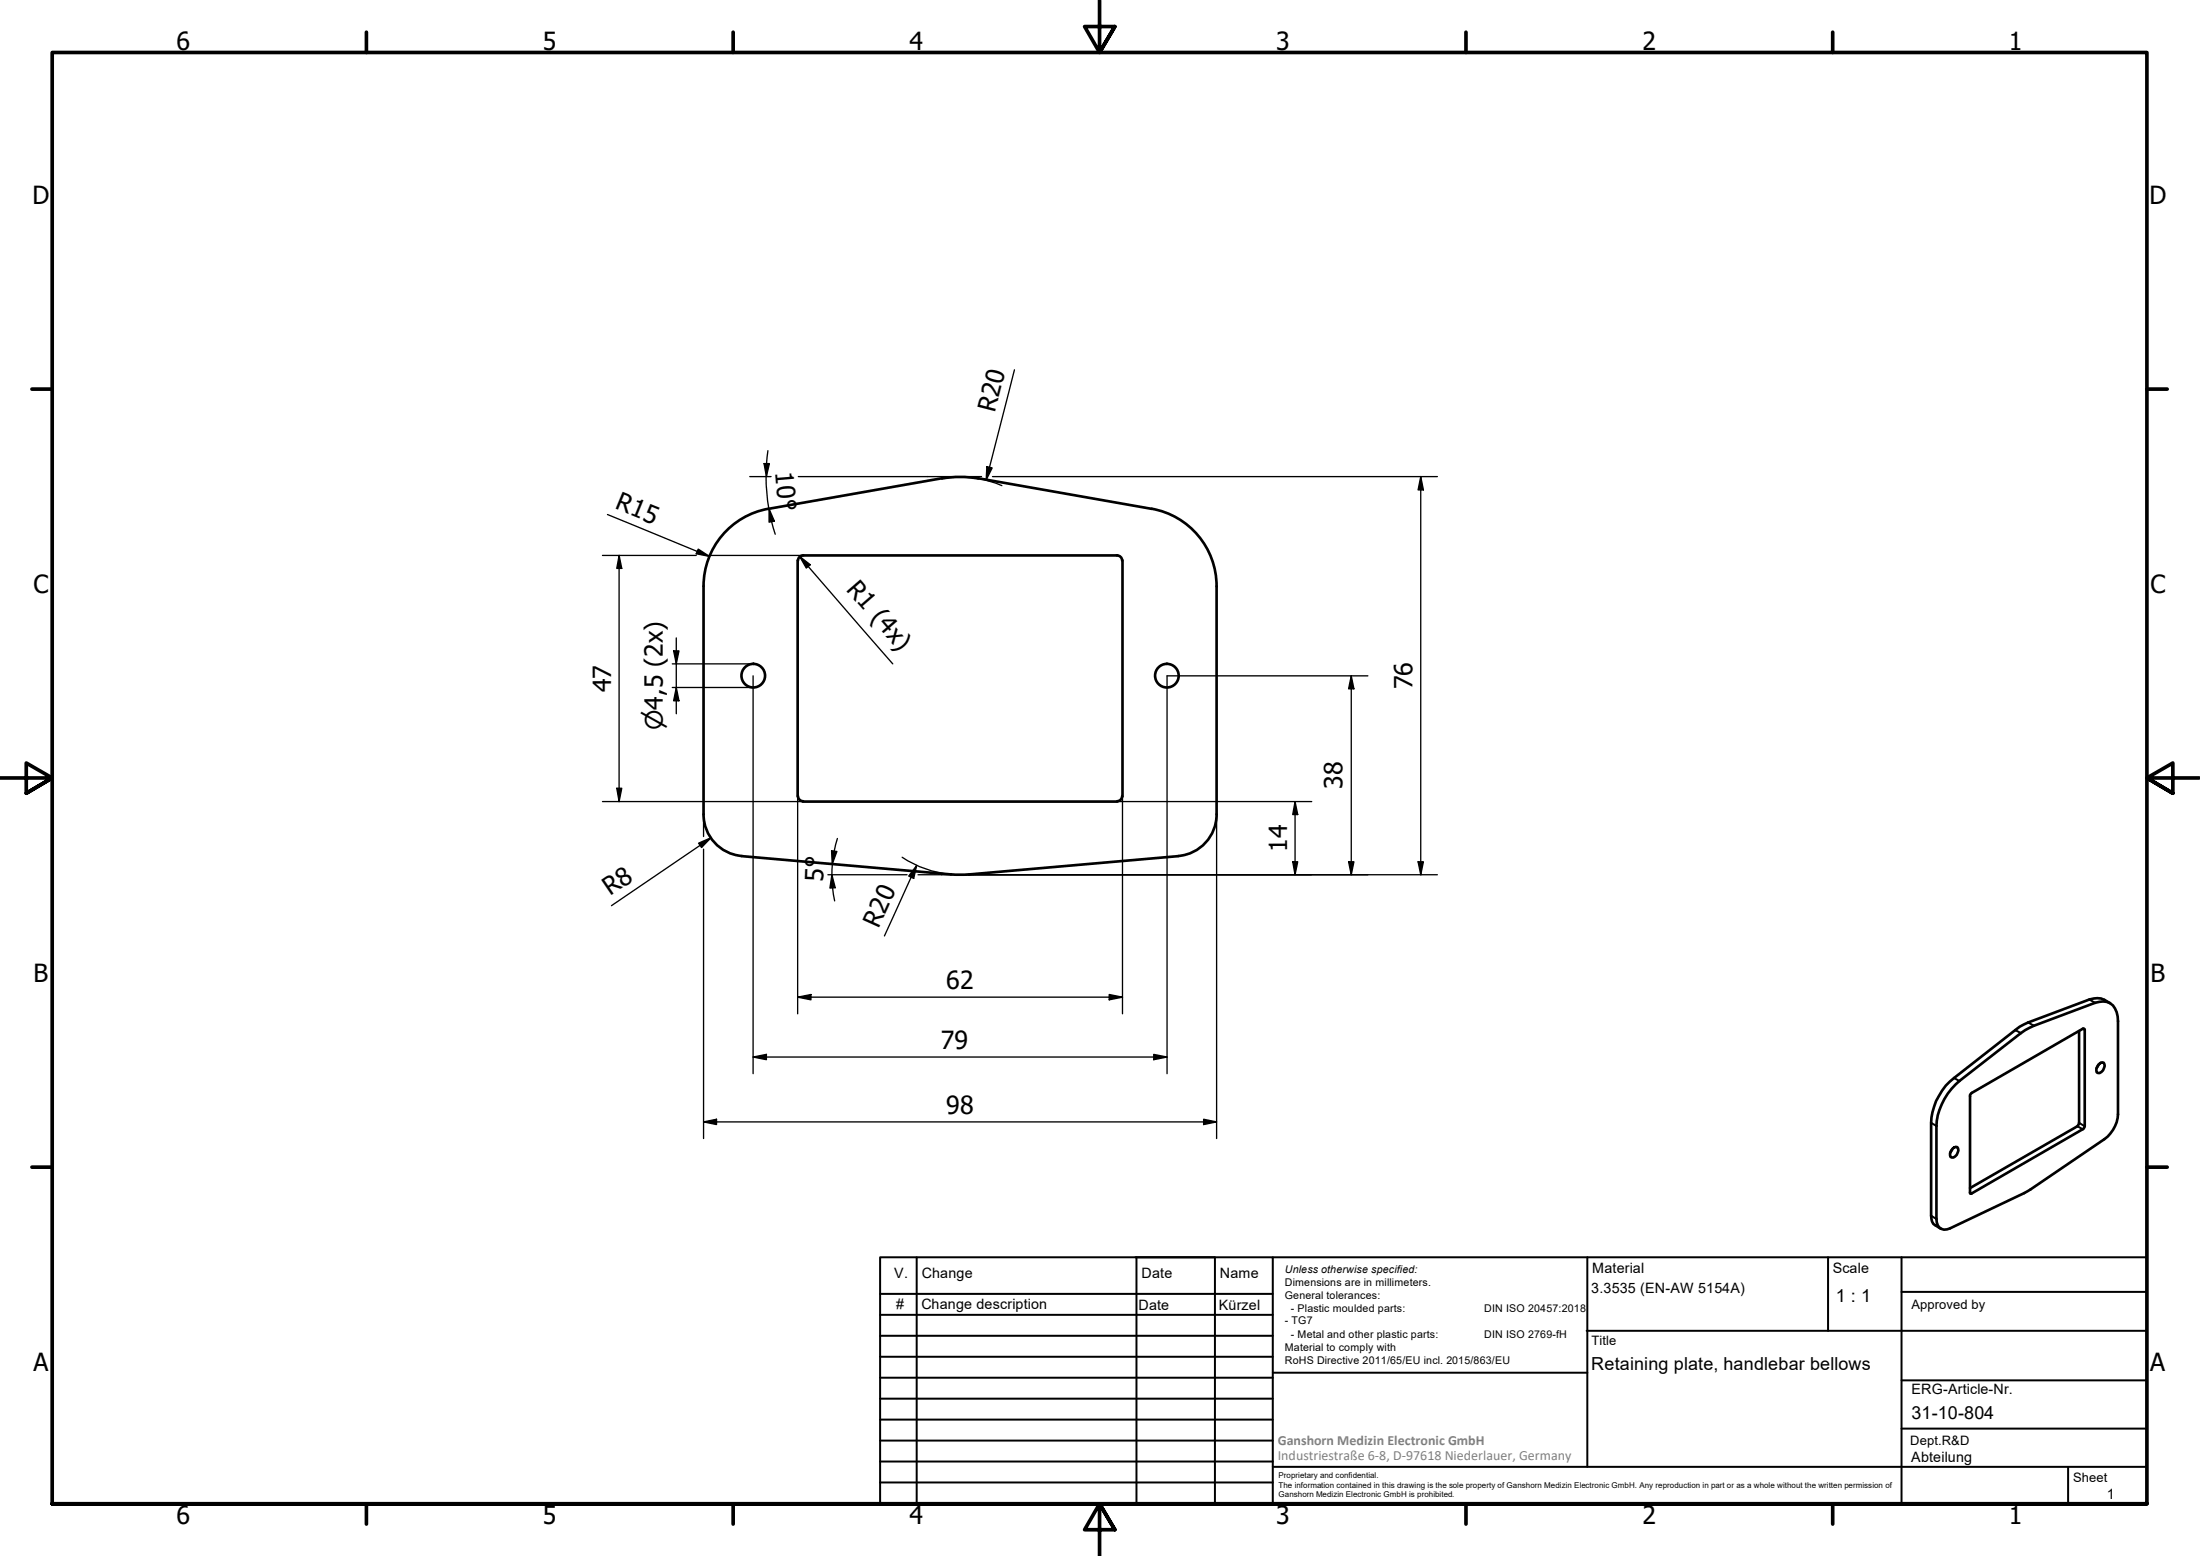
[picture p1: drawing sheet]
<svg xmlns="http://www.w3.org/2000/svg" width="420mm" height="297mm" viewBox="0 0 420 297" stroke-linecap="round" stroke-linejoin="round" font-family="sans-serif">
<!-- layer: Visible (ISO) -->
<g fill="none" stroke="#000" stroke-width=".51">
<path d="M146.8 97.1a15 15 0 0 0-12.4 14.8v43.5M179.9 91.3a20 20 0 0 1 6.9 0M179.9 91.3l-33.2 5.8M186.8 91.3l33.2 5.8M219.9 97.1a15 15 0 0 1 12.4 14.8v43.5M152.3 107v45M153.4 106h60M153.4 106a.98 .98 0 0 0-1 1M213.3 106a.98 .98 0 0 1 1 1M214.4 107v45M134.4 155.5a8 8 0 0 0 7.2 7.9M152.4 152a.98 .98 0 0 0 1 1"/>
<path d="M153.4 153h60M214.3 152a.98 .98 0 0 1-1 1M232.3 155.5a8 8 0 0 1-7.2 7.9M141.7 163.4l41.7 3.6 41.6-3.6M397.1 196.8v17.6l-.4 .6-20.5 11.8M403 191.5a3.7 3.7 0 0 0-4-.7l-11.7 4.4-1.6 .8-12.5 9.8a11.8 11.8 0 0 0-4.4 8.6v17.7a1.86 1.86 0 0 0 .8 1.8l1 .7M372.9 219.3l.6-.4 .3 .1a1.39 1.39 0 0 1-1.1 2 .85 .85 0 0 1-.1-1.3zM372.9 219.4l-.4 .6M373.4 207.1l13.4-10.5 1.6-.8 11.7-4.4a2.95 2.95 0 0 1 4.3 2.6l.1 18.7a6.3 6.3 0 0 1-2.6 4.8l-14.7 9.9-14.8 7.1a1.72 1.72 0 0 1-1.9 0 1.72 1.72 0 0 1-.7-1.8v-17.8a12.1 12.1 0 0 1 3.6-7.8zM376.4 208.8l21.4-12.4 .2-.1 .1 .2v18.5l-.1 .4-21.6 12.5-.2-.1v-18.8zM400.8 203.2l.6-.4 .4 .1a1.39 1.39 0 0 1-1.1 1.9 .85 .85 0 0 1-.1-1.2zM400.8 203.2l-.4 .7"/>
<circle cx="143.9" cy="129" r="2.25"/>
<circle cx="222.9" cy="129" r="2.25"/>
</g>
<!-- layer: Visible Narrow (ISO) -->
<path d="M384.9 196.6l1.1 .6M387.3 195.2l1.1 .6M397.8 196.4l.3 .2M399 190.8l1.1 .6M368.8 214.4l1 .5M373.2 205.8l1 .6M396.7 215l1.1 .6M397.1 214.4l1 .6M368.8 232.1l1 .6M376.2 227.6l.4 .2" fill="none" stroke="#000" stroke-width=".38"/>
<!-- layer: Border (ISO) -->
<g fill="none" stroke="#000" stroke-width=".7">
<path d="M70 6.1v3.9M140 6.1v3.9M210 0v10l-2.9-4.9h5.8l-2.9 4.9 2.9-4.9M280 6.1v3.9M350 6.1v3.9M6.1 74.3h3.9M410 74.3h3.9M0 148.5h10l-5-2.8v5.7l5-2.9-5 2.9M420 148.5h-10l5-2.8v5.7l-5-2.9 5 2.9M6.1 222.8h3.9M410 222.8h3.9M10 287.1v-277.1h400v277.1h-400h400"/>
<path d="M70 287.1v3.8M140 287.1v3.8M212.9 292l-2.9-4.9 2.9 4.9h-5.8l2.9-4.9v9.9M280 287.1v3.8M350 287.1v3.8"/>
</g>
<!-- layer: TitleBlock -->
<g fill="none" stroke="#000" stroke-width=".38">
<path d="M168.1 251h75M168.1 247h75M168.1 255h75M168.1 259h75M175.1 240v47M216.9 240h15M217 240v47M232 240v47M243.1 240.1v46.9h-75v-47h241.9v47.1h-167M303 254h107M303.1 240v40M349.1 240v14"/>
<path d="M363.2 240v47.1M363.2 246.6h46.8M168.1 271h75M168.1 263h75M168.1 267h75M168.1 275h75M168.1 279h75M243.1 262.1h60M363.2 272.7h46.8M363.2 263.5h46.8M168.1 283h75M216.9 287h15"/>
<path d="M243.1 280h166.9M395 280.1v7"/>
</g>
<!-- layer: Sketch Geometry (ISO) -->
<path d="M177.2 91h6.2M179.8 167h3.6" fill="none" stroke="#000" stroke-width=".25"/>
<!-- layer: Dimension (ISO) -->
<g fill="none" stroke="#000" stroke-width=".25">
<path d="M193.7 70.6l-5.4 21M116 98.2l19.5 8M143.2 91h4.1M145.9 88.5h1l-.5 2.5zM146.3 91l.1 3.1 .4 3M146.4 88.5v2.5M146.7 86l-.3 2.5M146.9 97.1l1 2.4-1 .2zM146.9 97.1l.5 2.5M147.4 99.6l.7 2.4M152.5 91h24.7M183.4 91h4.1"/>
<path d="M186.8 91.3l2.6 .7 1.9 .7M188.5 89.1l1 .2-1.2 2.3zM189.5 91h85M271.3 91l.5 2.5h-1zM271.3 91v76M115.1 106h17.9M118.2 106l.5 2.5h-.9zM118.2 106v47M133.3 104.8l2.2 1.4-2.5-.5zM135.4 106h17.8M152.7 106.2l2 1.6-.7 .6zM152.7 106.2l17.8 20.5"/>
<path d="M128.4 126.7h15.4M128.4 131.2h15.4M128.7 124.3h1l-.5 2.4zM129.2 131.2l.5 2.6h-1zM129.2 121.8v14.5M143.8 129v76M258.1 129l.5 2.5h-1zM258.1 129v38M261.2 129h-38.3v76M115.1 153h38.3M117.8 150.5h.9l-.5 2.5zM134.4 155.4v4.3"/>
<path d="M135.8 159.9l-19 13M152.3 152v41.5M213.4 153h37.1M214.4 152v41.5M232.3 155.4v61.9M247.3 153l.5 2.5h-.9zM247.3 153v14M133.4 161l2.4-1.1-1.8 1.9zM134.4 162.1v55.2M158.1 167h15.1M158.8 162.4l1 .1-.9 2.5zM158.9 167l.6 2.5h-1z"/>
<path d="M159 169.5l.4 2.5M159.9 160.1l-.6 2.4-.3 2.5-.1 2 .1 2.5M172.3 163.6a20 20 0 0 0 9.3 3.3M175.1 165.2l-.6 2.5-1-.5zM175.1 165.2l-6.2 13.5M175.3 167h4.5M183.4 167h91.1M246.9 164.5h.9l-.5 2.5zM257.6 164.5h1l-.5 2.5zM270.8 164.5h1l-.5 2.5zM152.3 190.4l2.6-.5v1zM152.3 190.4h62.1"/>
<path d="M211.8 189.9l2.6 .5-2.6 .5zM134.4 214.2l2.4-.5v1zM134.4 214.2h97.9M143.8 201.8l2.6-.5v1zM143.8 201.8h79.1M220.3 201.3l2.6 .5-2.6 .5zM229.9 213.7l2.4 .5-2.4 .5z"/>
</g>
<g fill="#000">
<path d="M145.9 88.5h1l-.5 2.5zM146.9 97.1l1 2.4-1 .2zM188.5 89.1l1 .2-1.2 2.3zM271.3 91l.5 2.5h-1zM118.2 106l.5 2.5h-.9zM133.3 104.8l2.2 1.4-2.5-.5zM152.7 106.2l2 1.6-.7 .6zM128.7 124.3h1l-.5 2.4zM129.2 131.2l.5 2.6h-1zM258.1 129l.5 2.5h-1zM117.8 150.5h.9l-.5 2.5zM247.3 153l.5 2.5h-.9z"/>
<path d="M133.4 161l2.4-1.1-1.8 1.9zM158.8 162.4l1 .1-.9 2.5zM158.9 167l.6 2.5h-1zM175.1 165.2l-.6 2.5-1-.5zM246.9 164.5h.9l-.5 2.5zM257.6 164.5h1l-.5 2.5zM270.8 164.5h1l-.5 2.5zM152.3 190.4l2.6-.5v1zM211.8 189.9l2.6 .5-2.6 .5zM134.4 214.2l2.4-.5v1zM143.8 201.8l2.6-.5v1zM220.3 201.3l2.6 .5-2.6 .5z"/>
<path d="M229.9 213.7l2.4 .5-2.4 .5z"/>
</g>
<g font-size="4.8">
<text x="33.7" y="9.6">6</text>
<text x="103.7" y="9.6">5</text>
<text x="173.7" y="9.6">4</text>
<text x="243.7" y="9.6">3</text>
<text x="313.7" y="9.6">2</text>
<text x="383.7" y="9.6">1</text>
<text x="6.2" y="38.9">D</text>
<text x="410.5" y="38.9">D</text>
<text x="190" y="78.9" transform="rotate(-76 190 78.9)">R20</text>
<text x="148" y="90.2" transform="rotate(85 148 90.2)">10°</text>
<text x="117.3" y="97" transform="rotate(22 117.3 97)">R15</text>
<text x="6.4" y="113.1">C</text>
<text x="161.5" y="112.6" transform="rotate(49 161.5 112.6)">R1 (4x)</text>
<text x="410.7" y="113.1">C</text>
<text x="269.7" y="131.6" transform="rotate(-90 269.7 131.6)">76</text>
<text x="116.7" y="132.1" transform="rotate(-90 116.7 132.1)">47</text>
<text x="256.4" y="150.6" transform="rotate(-90 256.4 150.6)">38</text>
<text x="245.8" y="162.6" transform="rotate(-90 245.8 162.6)">14</text>
<text x="116.5" y="171.1" transform="rotate(-34 116.5 171.1)">R8</text>
<text x="157.2" y="168.3" transform="rotate(-88 157.2 168.3)">5°</text>
<text x="167.8" y="177.3" transform="rotate(-66 167.8 177.3)">R20</text>
<text x="6.4" y="187.4">B</text>
<text x="180.7" y="188.8">62</text>
<text x="410.7" y="187.4">B</text>
<text x="179.7" y="200.2">79</text>
<text x="180.7" y="212.6">98</text>
<text x="6.4" y="261.7">A</text>
<text x="410.7" y="261.7">A</text>
<text x="33.7" y="290.9">6</text>
<text x="103.7" y="290.9">5</text>
<text x="173.7" y="290.9">4</text>
<text x="243.7" y="290.9">3</text>
<text x="313.7" y="290.9">2</text>
<text x="383.7" y="290.9">1</text>
</g>
<text font-size="4.6" x="126.6" y="139.4" transform="rotate(-90 126.6 139.4)">⌀4,5 (2x)</text>
<g font-size="3.4">
<text x="350.6" y="248.5">1 : 1</text>
<text x="303.9" y="261.6">Retaining plate, handlebar bellows</text>
<text x="365.1" y="270.9">31-10-804</text>
</g>
<g font-size="2.7">
<text x="170.8" y="244">V.</text>
<text x="176" y="244">Change</text>
<text x="218" y="244">Date</text>
<text x="233" y="244">Name</text>
<text x="304.1" y="243">Material</text>
<text x="350" y="243.1">Scale</text>
<text x="171.1" y="249.9">#</text>
<text x="176" y="249.9">Change description</text>
<text x="217.4" y="250">Date</text>
<text x="232.8" y="250">Kürzel</text>
<text x="303.9" y="246.8">3.3535 (EN-AW 5154A)</text>
<text x="365.1" y="266.1">ERG-Article-Nr.</text>
<text x="365" y="279">Abteilung</text>
<text x="402.3" y="286.2">1</text>
</g>
<g font-size="2.7" fill="#808080">
<text x="244" y="275.8">Ganshorn Medizin Electronic GmbH</text>
<text x="244" y="278.7">Industriestraße 6-8, D-97618 Niederlauer, Germany</text>
</g>
<g font-size="2.5">
<text x="365.1" y="249.9">Approved by</text>
<text x="304" y="256.8">Title</text>
<text x="364.8" y="275.8">Dept.R&amp;D</text>
<text x="395.9" y="282.9">Sheet</text>
</g>
<g font-size="2">
<text x="245.4" y="242.9">Unless otherwise specified:</text>
<text x="245.4" y="245.4">Dimensions are in millimeters.</text>
<text x="245.4" y="247.9">General tolerances:</text>
<text x="246.5" y="250.4">- Plastic moulded parts:</text>
<text x="283.5" y="250.4">DIN ISO 20457:2018</text>
<text x="245.4" y="252.8">- TG7</text>
<text x="245.4" y="257.9">Material to comply with</text>
<text x="246.5" y="255.4">- Metal and other plastic parts:</text>
<text x="283.5" y="255.4">DIN ISO 2769-fH</text>
<text x="245.4" y="260.3">RoHS Directive 2011/65/EU incl. 2015/863/EU</text>
</g>
<g font-size="1.5">
<text x="244.2" y="282.2">Proprietary and confidential.</text>
<text x="244.2" y="284">The information contained in this drawing is the sole property of Ganshorn Medizin Electronic GmbH. Any reproduction in part or as a whole without the written permission of</text>
<text x="244.2" y="285.8">Ganshorn Medizin Electronic GmbH is prohibited.</text>
</g>
</svg>
